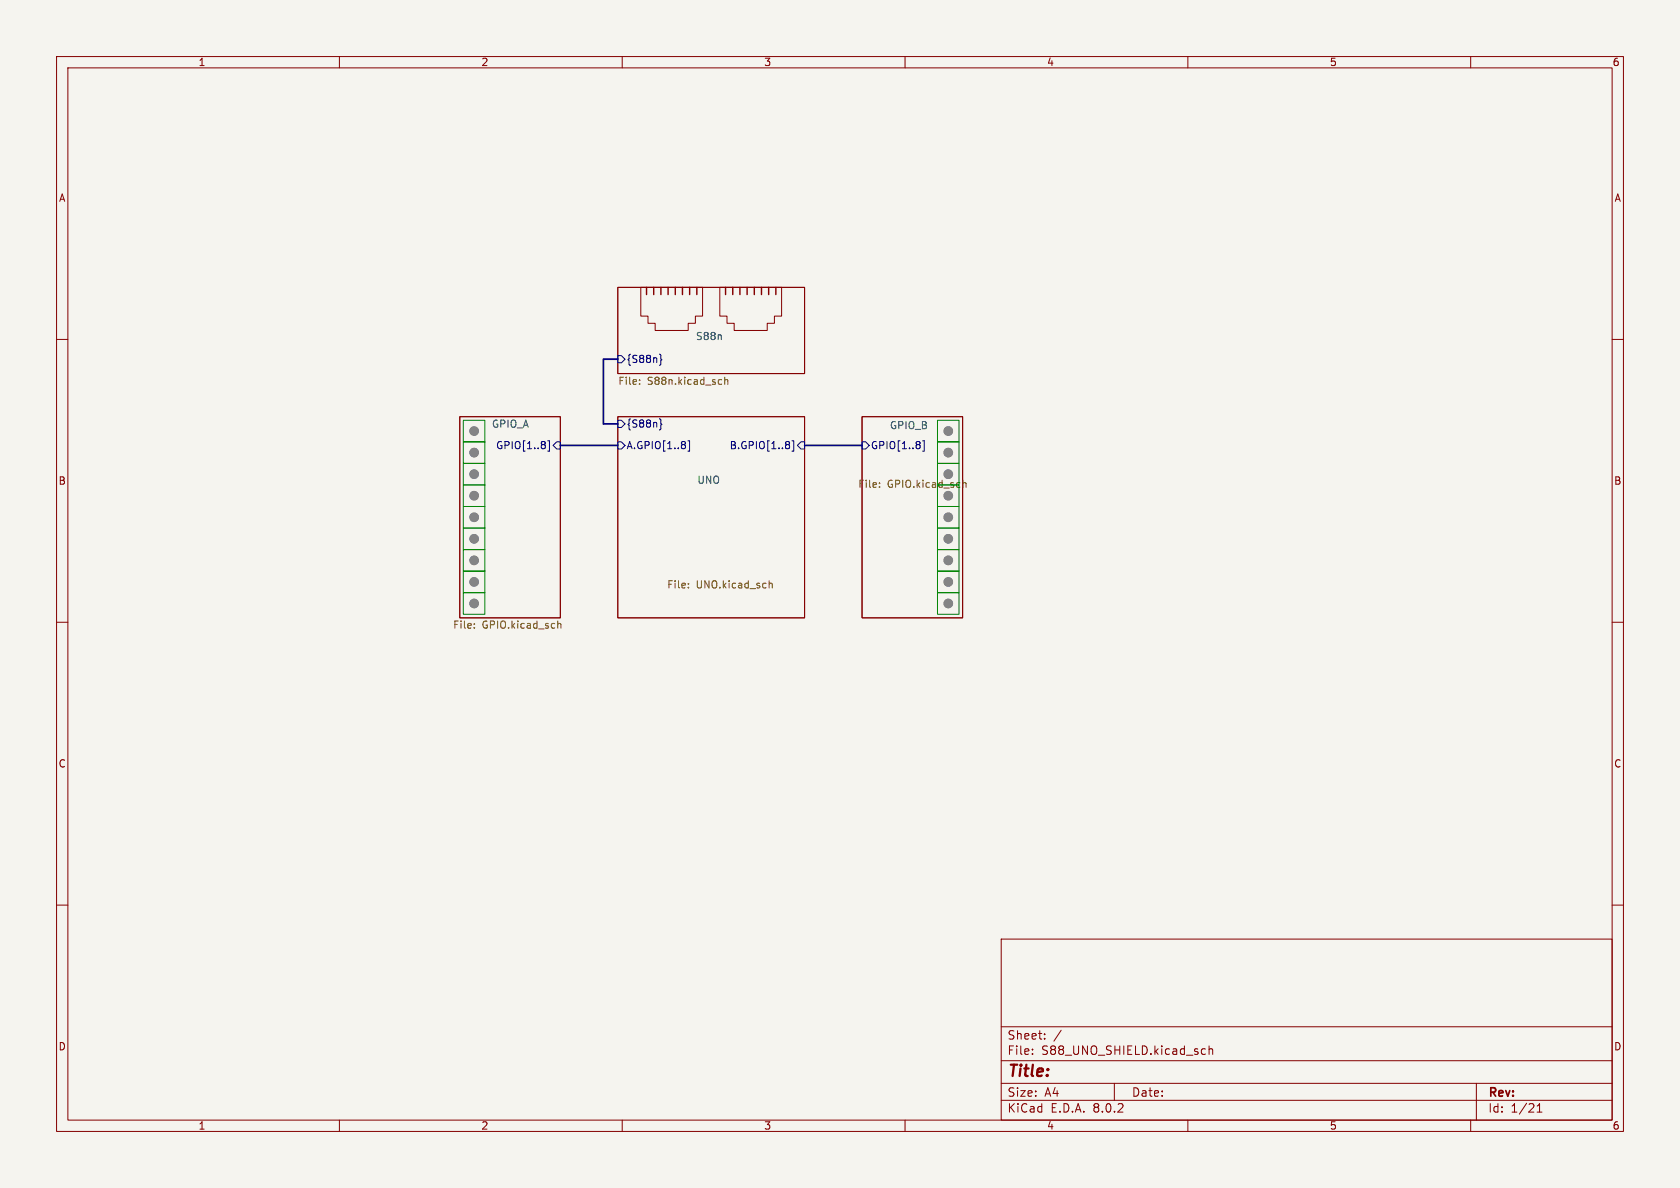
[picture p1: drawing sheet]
<svg xmlns="http://www.w3.org/2000/svg" width="297mm" height="210mm" viewBox="0 0 297 210" stroke-linecap="round" stroke-linejoin="round" font-family="sans-serif">
<path d="M0 0h297v210h-297z" fill="#f5f4ef" stroke="#f5f4ef" stroke-width=".18"/>
<g fill="none" stroke="#840000" stroke-width=".18">
<path d="M10 10h277v190h-277zM12 12h273v186h-273zM60 10v2M110 10v2M160 10v2M210 10v2M260 10v2M10 60h2M109.2 50.8h33v15.2h-33zM113.3 50.8h10.9v5.1h-1.3v1.3h-1.2v1.2h-5.9v-1.2h-1.2v-1.3h-1.3zM127.3 50.8h10.9v5.1h-1.3v1.3h-1.3v1.2h-5.8v-1.2h-1.3v-1.3h-1.2zM285 60h2"/>
<path d="M81.3 73.7h17.8v35.5h-17.8zM109.2 73.7h33v35.5h-33zM152.4 73.7h17.8v35.5h-17.8zM10 110h2M285 110h2M10 160h2M285 160h2M177 166h108v32h-108zM60 198v2M110 198v2M160 198v2M177 194.5h108"/>
<path d="M177 191.5h108M177 187.5h108M177 181.5h108M182.5 186.3v.1M182.5 185.5v.1M184.7 183.6v.1M184.7 182.8v.1M187.6 182.1l-1.3 2M197 191.5v3M210 198v2M212.7 185.4l.4 .1M213.1 186.3l-.4 .1"/>
<path d="M213.7 185.5l.3-.1 .3 .1 .1 .9M213.7 184.9v1.5M260 198v2M261 191.5v6.5M271.7 196.6h.9M271.7 195.5l.5-.4v1.5"/>
</g>
<g fill="none" stroke="#000084" stroke-width=".18">
<path d="M96.8 77.9h.3v1.8h-.3M97.8 78.7l.6-.6h.7v1.3h-.7zM109.2 78.1h.7l.6 .6-.6 .7h-.7zM109.2 74.3h.7l.6 .6-.6 .7h-.7zM109.2 62.9h.7l.6 .6-.6 .6h-.7zM116.6 74.1l.2 .1v.6l.2 .2-.2 .2v.6l-.2 .2M116.6 62.6l.2 .2v.6l.2 .2-.2 .2v.6l-.2 .2M121.6 77.9h.3v1.8h-.3M139.3 78l.3 .3-.3 .3 .3 .2v.3l-.3 .2M140 77.9h.3v1.8h-.3M141.6 78.1h.6v1.3h-.6l-.6-.7zM152.4 78.1h.6l.7 .6-.7 .7h-.6z"/>
<path d="M163.1 77.9h.3v1.8h-.3"/>
</g>
<g fill="none" stroke="#725600" stroke-width=".18">
<path d="M113.1 67.8v.1M113.1 67.2v.1M127.2 67.1l.4 .1M127.6 67.9h-.4M128.1 67.2l.2-.1 .3 .1 .1 .7M128.1 66.7v1.2M155.5 86v.2M155.5 85.4v.1M170.2 84.9v1.3M170.2 85.4l.2-.1 .3 .1 .1 .8M83.9 110.9v.2M83.9 110.3v.1"/>
<path d="M98.6 109.8v1.3M98.6 110.3l.2-.1 .3 .1 .1 .8M121.7 103.8v.1M121.7 103.2v.1M136 102.7v1.2M136 103.2l.2-.1 .3 .1v.7"/>
</g>
<g fill="#848484" stroke="#848484" stroke-width=".18">
<circle cx="167.6" cy="95.2" r=".76"/>
<circle cx="167.6" cy="102.9" r=".76"/>
<circle cx="167.6" cy="106.7" r=".76"/>
<circle cx="167.6" cy="99.1" r=".76"/>
<circle cx="167.6" cy="91.4" r=".76"/>
<circle cx="83.8" cy="91.4" r=".76"/>
<circle cx="83.8" cy="83.8" r=".76"/>
<circle cx="83.8" cy="87.6" r=".76"/>
<circle cx="83.8" cy="80" r=".76"/>
<circle cx="83.8" cy="106.7" r=".76"/>
<circle cx="83.8" cy="102.9" r=".76"/>
<circle cx="83.8" cy="99.1" r=".76"/>
<circle cx="83.8" cy="95.2" r=".76"/>
<circle cx="83.8" cy="76.2" r=".76"/>
<circle cx="167.6" cy="76.2" r=".76"/>
<circle cx="167.6" cy="80" r=".76"/>
<circle cx="167.6" cy="87.6" r=".76"/>
<circle cx="167.6" cy="83.8" r=".76"/>
</g>
<g fill="none" stroke="#008400" stroke-width=".18">
<path d="M81.9 78.1h3.8v3.8h-3.8zM81.9 74.3h3.8v3.8h-3.8zM165.7 74.3h3.8v3.8h-3.8zM165.7 78.1h3.8v3.8h-3.8zM81.9 89.5h3.8v3.8h-3.8zM81.9 81.9h3.8v3.8h-3.8zM81.9 85.7h3.8v3.8h-3.8zM81.9 97.2h3.8v3.8h-3.8zM81.9 93.3h3.8v3.9h-3.8zM165.7 93.3h3.8v3.9h-3.8zM165.7 97.2h3.8v3.8h-3.8zM165.7 89.5h3.8v3.8h-3.8z"/>
<path d="M165.7 85.7h3.8v3.8h-3.8zM165.7 81.9h3.8v3.8h-3.8zM81.9 104.8h3.8v3.8h-3.8zM81.9 101h3.8v3.8h-3.8zM165.7 101h3.8v3.8h-3.8zM165.7 104.8h3.8v3.8h-3.8z"/>
</g>
<g fill="none" stroke="#898f8a" stroke-width=".18">
<circle cx="83.8" cy="76.2" r=".76"/>
<circle cx="167.6" cy="76.2" r=".76"/>
<circle cx="83.8" cy="80" r=".76"/>
<circle cx="83.8" cy="83.8" r=".76"/>
<circle cx="83.8" cy="95.2" r=".76"/>
<circle cx="83.8" cy="87.6" r=".76"/>
<circle cx="83.8" cy="91.4" r=".76"/>
<circle cx="83.8" cy="99.1" r=".76"/>
<circle cx="167.6" cy="87.6" r=".76"/>
<circle cx="167.6" cy="95.2" r=".76"/>
<circle cx="167.6" cy="83.8" r=".76"/>
<circle cx="167.6" cy="80" r=".76"/>
<circle cx="167.6" cy="91.4" r=".76"/>
<circle cx="167.6" cy="99.1" r=".76"/>
<circle cx="83.8" cy="106.7" r=".76"/>
<circle cx="83.8" cy="102.9" r=".76"/>
<circle cx="167.6" cy="102.9" r=".76"/>
<circle cx="167.6" cy="106.7" r=".76"/>
</g>
<g fill="none" stroke="#840000" stroke-width=".25">
<path d="M114.3 50.8v1.3M115.6 50.8v1.3M116.8 50.8v1.3M118.1 50.8v1.3M119.4 50.8v1.3M120.6 50.8v1.3M121.9 50.8v1.3M123.2 50.8v1.3M128.3 50.8v1.3M129.5 50.8v1.3M130.8 50.8v1.3M132.1 50.8v1.3"/>
<path d="M133.3 50.8v1.3M134.6 50.8v1.3M135.9 50.8v1.3M137.2 50.8v1.3"/>
</g>
<path d="M99.1 78.7h10.1M109.2 63.5h-2.5v11.4h2.5M142.2 78.7h10.2" fill="none" stroke="#000084" stroke-width=".3"/>
<text font-size="2.8" fill="#840000" x="178" y="190.9">Title:</text>
<g font-size="2.1" fill="#840000">
<text x="178" y="184">Sheet:</text>
<text x="178" y="186.7">File:</text>
<text x="184.1" y="186.7">S88_UNO_SHIELD.kicad_sch</text>
<text x="178" y="196.9">KiCad</text>
<text x="178" y="194.1">Size:</text>
<text x="184.7" y="194.1">A4</text>
<text x="185.7" y="196.9">E.D.A.</text>
<text x="193.3" y="196.9">8.0.2</text>
<text x="200" y="194.1">Date:</text>
<text x="263" y="194.3">Rev:</text>
<text x="263" y="196.9">Id:</text>
<text x="267.1" y="196.9">1/21</text>
</g>
<g font-size="1.8" fill="#840000">
<text x="35" y="11.9">1</text>
<text x="85" y="11.9">2</text>
<text x="135" y="11.9">3</text>
<text x="185" y="11.9">4</text>
<text x="235" y="11.9">5</text>
<text x="285" y="11.9">6</text>
<text x="10.3" y="35.9">A</text>
<text x="285.3" y="35.9">A</text>
<text x="10.3" y="85.9">B</text>
<text x="285.3" y="85.9">B</text>
<text x="10.3" y="135.9">C</text>
<text x="285.3" y="135.9">C</text>
<text x="10.3" y="185.9">D</text>
<text x="285.3" y="185.9">D</text>
<text x="35" y="199.9">1</text>
<text x="85" y="199.9">2</text>
<text x="135" y="199.9">3</text>
<text x="185" y="199.9">4</text>
<text x="235" y="199.9">5</text>
<text x="285" y="199.9">6</text>
</g>
<g font-size="1.8" fill="#000084">
<text x="110.7" y="64.4">{S88n}</text>
<text x="110.7" y="75.8">{S88n}</text>
<text x="87.6" y="79.6">GPIO[1..8]</text>
<text x="110.7" y="79.6">A.GPIO[1..8]</text>
<text x="128.9" y="79.6">B.GPIO[1..8]</text>
<text x="153.9" y="79.6">GPIO[1..8]</text>
</g>
<g font-size="1.8" fill="#006464">
<text x="122.9" y="60.2">S88n</text>
<text x="86.9" y="75.7">GPIO_A</text>
<text x="157.2" y="75.9">GPIO_B</text>
<text x="123.2" y="85.6">UNO</text>
</g>
<g font-size="1.8" fill="#725600">
<text x="109.2" y="68.4">File:</text>
<text x="114.4" y="68.4">S88n.kicad_sch</text>
<text x="151.6" y="86.6">File:</text>
<text x="156.9" y="86.6">GPIO.kicad_sch</text>
<text x="117.9" y="104.3">File:</text>
<text x="123.1" y="104.3">UNO.kicad_sch</text>
<text x="80" y="111.5">File:</text>
<text x="85.2" y="111.5">GPIO.kicad_sch</text>
</g>
</svg>
